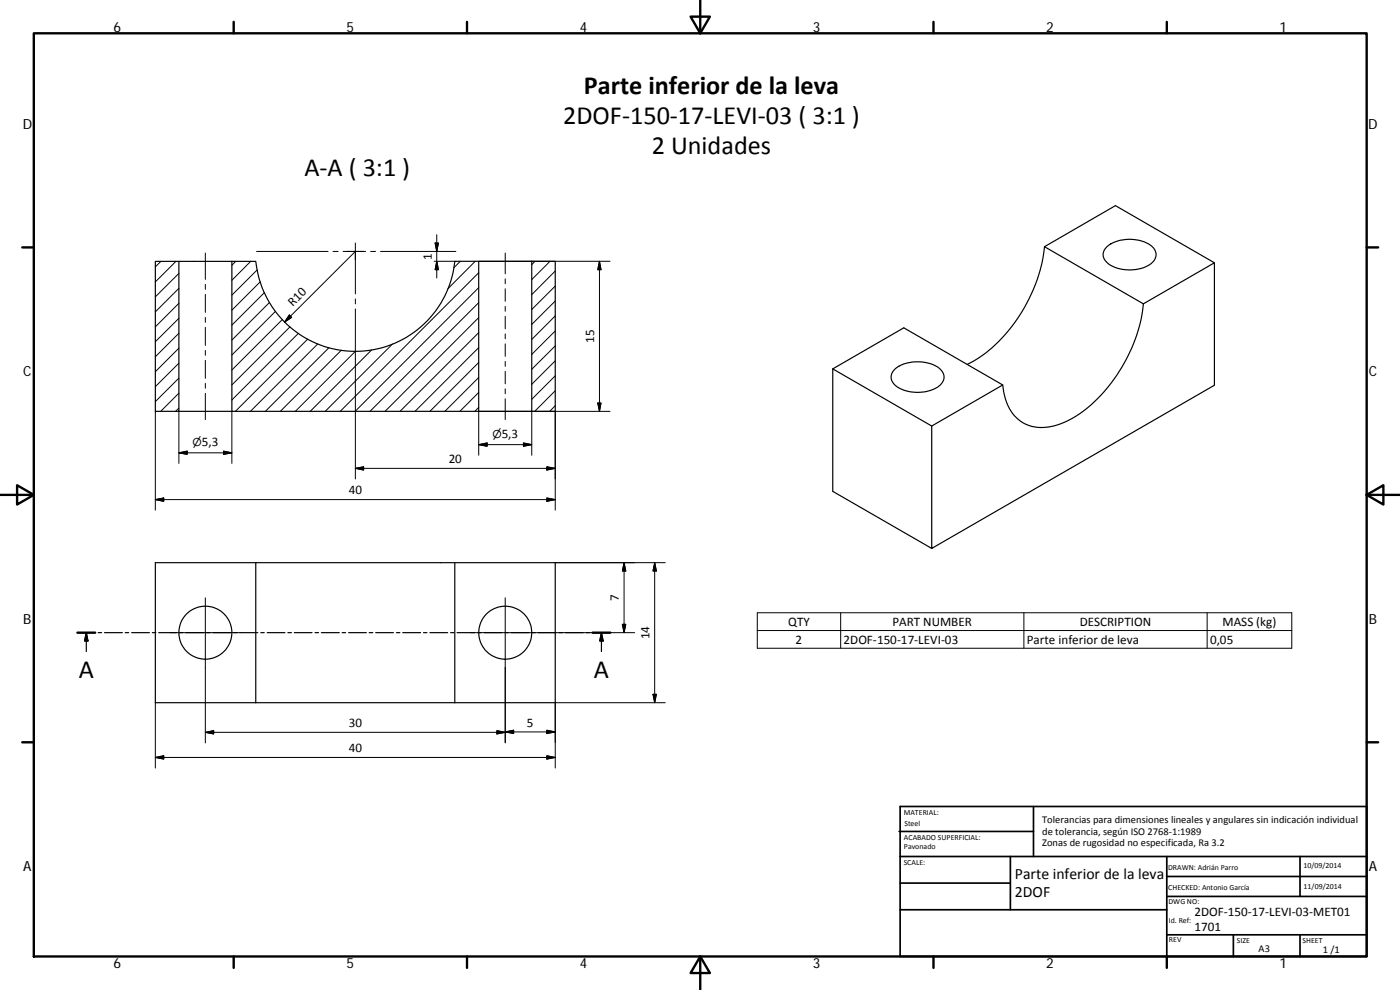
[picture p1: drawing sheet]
<svg xmlns="http://www.w3.org/2000/svg" width="420mm" height="297mm" viewBox="0 0 420 297" stroke-linecap="round" stroke-linejoin="round" font-family="sans-serif">
<g fill="none" stroke="#000" stroke-width=".36">
<path d="M46.6 78.4h7.1v45h-7.1zM53.7 78.4h15.9M69.6 78.4h7.2a30 30 0 0 0 29.8 27 30 30 0 0 0 29.9-27h7.2v45h-74.1zM143.7 78.4h15.9M159.6 78.4h7v45h-7zM313.5 74a47.5 47.5 0 0 1-20.4 33.8l-2.9 1.5M313.5 74l29.6 17.2M313.5 74l21.3-12.3 29.7 17.1M332.1 74.1a11.4 11.4 0 0 1 13.8 0 3.2 3.2 0 0 1-.8 5.3 11.7 11.7 0 0 1-13-.7 2.96 2.96 0 0 1 0-4.6zM249.9 110.7l21.3-12.3 29.7 17.1M249.9 110.7l29.7 17.1M249.9 110.7v36.7l29.7 17.1"/>
<path d="M268.5 110.8a11.5 11.5 0 0 1 13.8 0 3.2 3.2 0 0 1-.8 5.3 11.8 11.8 0 0 1-13-.7 3 3 0 0 1 0-4.6zM53.7 123.4h15.9M143.7 123.4h15.9M279.6 127.8l21.3-12.3a13.6 13.6 0 0 0 6.6 11.6 14.9 14.9 0 0 0 13.6-1.2 45.6 45.6 0 0 0 19.5-24 39.7 39.7 0 0 0 2.5-10.7l21.4-12.4v36.8l-84.9 48.9zM76.8 168.8v42M76.8 168.8h-30.2v42h30.2M76.8 168.8h89.8v42h-30.1M136.5 168.8v42M23.2 189.8h5.4M25.9 189.8v5.7M25.9 189.8l.5 2.5h-1zM29.5 189.8h1"/>
<path d="M31.4 189.8h5.3M37.6 189.8h1M39.5 189.8h5.3M45.7 189.8h1.1M47.6 189.8h5.4M53.9 189.8h1M55.8 189.8h5.3M62 189.8h1M63.9 189.8h5.3M70.1 189.8h1.1M72 189.8h5.4M78.3 189.8h1"/>
<path d="M80.2 189.8h5.3M86.4 189.8h1.1M88.3 189.8h5.4M94.5 189.8h1.1M96.4 189.8h5.4M102.7 189.8h1M104.6 189.8h5.3M110.8 189.8h1.1M112.7 189.8h5.4M119 189.8h1M120.9 189.8h5.3M127.1 189.8h1"/>
<path d="M129 189.8h5.4M135.2 189.8h1.1M137.1 189.8h5.4M143.4 189.8h1M145.3 189.8h5.3M151.5 189.8h1M153.4 189.8h5.4M159.6 189.8h1.1M161.6 189.8h5.3M167.8 189.8h1M169.7 189.8h5.3M175.9 189.8h1.1"/>
<path d="M177.8 189.8h5.4M180.5 189.8v5.7M180.5 189.8l.5 2.5h-1zM76.8 210.8h59.7"/>
<circle cx="61.6" cy="189.8" r="8"/>
<circle cx="151.6" cy="189.8" r="8"/>
</g>
<g fill="none" stroke="#000" stroke-width=".71">
<path d="M10.1 10h400.1v277h-400.1zM70.1 6.6v3.4M140.2 6.6v3.4M207.3 5h5.8l-2.9 5zM210.2 0v10M280.2 6.6v3.4M350.2 6.6v3.4M6.7 74.2h3.4M410.2 74.2h3.4M.2 148.5h9.9M5.1 145.6l5 2.9-5 2.9zM410.2 148.5l5-2.9v5.8z"/>
<path d="M410.2 148.5h9.9M23.2 189.8h5.4M177.8 189.8h5.4M6.7 222.7h3.4M410.2 222.7h3.4M70.1 287v3.4M140.2 287v3.4M210.2 287l2.9 5h-5.8zM210.2 287v10M280.2 287v3.4M350.2 287v3.4"/>
</g>
<g fill="none" stroke="#000" stroke-width=".51">
<path d="M269.8 249.5h40.4M270.1 257h140.1M270.1 242h140.1v45h-140.1zM303.2 257v16M310.2 242v15M350.2 257v30M390.2 257v12M270.1 273h80.1M270.1 265h33.1M350.2 269h60M350.2 263h60M350.2 280.5h60"/>
<path d="M370.2 280.5v6.5M390.2 280.5v6.5"/>
</g>
<path d="M25.9 189.8l.5 2.5h-1zM180.5 189.8l.5 2.5h-1z" fill="#000" stroke="#000" stroke-width=".36"/>
<g fill="none" stroke="#000" stroke-width=".3">
<path d="M48.3 78.4l-1.7 1.7M52.8 78.4l-6.2 6.2M61.6 75.9v7.9M70.7 78.4l-1.1 1.2M75.2 78.4l-5.6 5.7M77 75.4h21.5M100 75.4h1.5M103 75.4h6.7M106.6 72.9v15.3M106.6 75.4l-21.2 21.2M111.2 75.4h1.5M114.2 75.4h22.6"/>
<path d="M130.3 78.4h6.2M130.6 72.9h1l-.5 2.5zM131.1 70.4v13M131.1 78.4l.5 2.5h-1zM138.1 78.4l-1.9 2M142.6 78.4l-8.2 8.2M143.7 78.4h7.8M151.6 75.9v6.3M151.7 78.4h31.4M160.6 78.4l-1 1M165.1 78.4l-5.5 5.5M179.9 78.4v45"/>
<path d="M179.9 78.4l.5 2.5h-1zM53.7 100l-7.1 7M53.7 95.5l-7.1 7M53.7 91l-7.1 7.1M53.7 86.5l-7.1 7.1M53.7 82l-7.1 7.1M61.6 85.3v1.5M61.6 88.3v5.4M61.6 95.2v1.5M61.6 98.2v5.4M77.2 81l-7.6 7.6M78.1 84.6l-8.5 8.5"/>
<path d="M79.3 87.8l-9.7 9.8M80.9 90.7l-11.3 11.3M82.7 93.4l-13.1 13.1M84.7 95.9l-15.1 15.1M86.8 94.5l.7 .7-2.1 1.4zM87 98.1l-17.4 17.4M106.6 89.7v1.5M106.6 92.7v51M143.7 81.8l-41.6 41.6M143.7 99.8l-23.7 23.6M143.7 95.3l-28.1 28.1M143.7 90.8l-32.6 32.6"/>
<path d="M143.7 86.3l-37.1 37.1M151.6 83.7v1.5M151.6 86.7v3.7M151.6 91.9v1.5M151.6 94.9v3.8M166.6 94.8l-7 7.1M166.6 85.8l-7 7.1M166.6 81.3l-7 7.1M166.6 99.3l-7 7M166.6 90.3l-7 7M53.7 118l-5.5 5.4M53.7 113.5l-7.1 7"/>
<path d="M53.7 109l-7.1 7M53.7 104.5l-7.1 7M61.6 105.1v1.5M61.6 108.1v5.4M61.6 115v1.5M61.6 118v7.9M89.5 100l-19.9 20M92.3 101.7l-21.7 21.7M95.4 103.2l-20.2 20.2M98.7 104.3l-19.1 19.1M102.5 105.1l-18.4 18.3M106.7 105.4l-18.1 18"/>
<path d="M111.5 105l-18.4 18.4M117.8 103.2l-20.2 20.2M143.7 104.3l-19.1 19.1M143.7 117.8l-5.7 5.6M143.7 113.3l-10.2 10.1M143.7 108.8l-14.7 14.6M151.6 100.2v1.5M151.6 103.2v3.7M151.6 108.4v1.5M151.6 111.4v3.8M151.6 116.6v1.6M151.6 119.7v6.2"/>
<path d="M166.6 117.2l-6.1 6.2M166.6 112.8l-7 7M166.6 108.3l-7 7M166.6 103.8l-7 7M46.6 123.4v29.7M53.7 135.9l2.5-.5v.9zM53.7 135.9h15.9M53.7 122.4l-1 1M53.7 123.4v15.6M67.1 135.4l2.5 .5-2.5 .4zM69.6 123.4v15.6M143.7 122.2l-1.2 1.2"/>
<path d="M143.7 133.4l2.5-.5v1zM143.7 133.4h15.9M151.5 123.4h-7.8v13.2M151.7 123.4h31.4M157.1 132.9l2.5 .5-2.5 .5zM159.6 123.4v13.2M166.6 121.7l-1.6 1.7M166.6 123.4v29.7M179.4 120.9h1l-.5 2.5zM46.6 149.9l2.5-.5v1zM46.6 149.9h120M106.6 140.5l2.5-.4v.9z"/>
<path d="M106.6 140.5h60M164.1 140.1l2.5 .4-2.5 .5zM164.1 149.4l2.5 .5-2.5 .5zM61.6 179.4v43.5M151.6 179.4v43.5M166.6 168.8h33.1M187.3 168.8v21M187.3 168.8l.5 2.5h-1zM196.5 168.8v42M196.5 168.8l.5 2.5h-1zM51.2 189.8h20.9M141.2 189.8h49.3"/>
<path d="M186.8 187.3h1l-.5 2.5zM227.3 183.9h160.4v10.6h-160.4zM227.3 189.2h160.4M252.3 183.9v10.6M307.3 183.9v10.6M362.3 183.9v10.6M46.6 210.8v19.6M61.6 219.7l2.5-.5v1zM61.6 219.7h90M149.1 219.2l2.5 .5-2.5 .5zM151.6 219.6l2.5-.5v1zM151.6 219.6h15"/>
<path d="M164.1 219.1l2.5 .5-2.5 .5zM196 208.3h1l-.5 2.5zM199.7 210.8h-33.1v19.6M46.6 227.3l2.5-.5v1zM46.6 227.3h120M164.1 226.8l2.5 .5-2.5 .5z"/>
</g>
<g fill="#000" stroke="#000" stroke-width=".3">
<path d="M130.6 72.9h1l-.5 2.5zM86.8 94.5l.7 .7-2.1 1.4zM131.1 78.4l.5 2.5h-1zM179.9 78.4l.5 2.5h-1zM53.7 135.9l2.5-.5v.9zM67.1 135.4l2.5 .5-2.5 .4zM143.7 133.4l2.5-.5v1zM157.1 132.9l2.5 .5-2.5 .5zM179.4 120.9h1l-.5 2.5zM46.6 149.9l2.5-.5v1zM106.6 140.5l2.5-.4v.9zM164.1 140.1l2.5 .4-2.5 .5z"/>
<path d="M164.1 149.4l2.5 .5-2.5 .5zM187.3 168.8l.5 2.5h-1zM196.5 168.8l.5 2.5h-1zM186.8 187.3h1l-.5 2.5zM61.6 219.7l2.5-.5v1zM151.6 219.6l2.5-.5v1zM196 208.3h1l-.5 2.5zM46.6 227.3l2.5-.5v1zM149.1 219.2l2.5 .5-2.5 .5zM164.1 226.8l2.5 .5-2.5 .5zM164.1 219.1l2.5 .5-2.5 .5z"/>
</g>
<g font-size="7.9">
<text x="175.2" y="28.3">Parte inferior de la leva</text>
<text x="169" y="37.3">2DOF‐150‐17‐LEVI‐03 ( 3:1 )</text>
<text x="195.6" y="46.2">2 Unidades</text>
<text x="91.4" y="52.9">A‐A ( 3:1 )</text>
<text x="23.6" y="203.3">A</text>
<text x="178.3" y="203.3">A</text>
</g>
<g font-size="4.7">
<text x="304.6" y="263.9">Parte inferior de la leva</text>
<text x="304.6" y="269.3">2DOF</text>
</g>
<g font-size="4.2">
<text x="34" y="9.6">6</text>
<text x="104" y="9.6">5</text>
<text x="174" y="9.6">4</text>
<text x="244" y="9.6">3</text>
<text x="314" y="9.6">2</text>
<text x="384" y="9.6">1</text>
<text x="6.8" y="38.7">D</text>
<text x="410.6" y="38.7">D</text>
<text x="7" y="112.9">C</text>
<text x="410.8" y="112.9">C</text>
<text x="7" y="187.1">B</text>
<text x="410.8" y="187.1">B</text>
<text x="7" y="261.3">A</text>
<text x="410.8" y="261.3">A</text>
<text x="34" y="290.4">6</text>
<text x="104" y="290.4">5</text>
<text x="174" y="290.4">4</text>
<text x="244" y="290.4">3</text>
<text x="314" y="290.4">2</text>
<text x="384" y="290.4">1</text>
</g>
<g font-size="3.9">
<text x="129.6" y="77.9" transform="rotate(-90 129.6 77.9)">1</text>
<text x="87.9" y="92" transform="rotate(-45 87.9 92)">R10</text>
<text x="178.3" y="102.9" transform="rotate(-90 178.3 102.9)">15</text>
<text x="150.6" y="131.3">5,3</text>
<text x="60.6" y="133.7">5,3</text>
<text x="134.7" y="139">20</text>
<text x="104.7" y="148.4">40</text>
<text x="185.8" y="180.3" transform="rotate(-90 185.8 180.3)">7</text>
<text x="195" y="191.8" transform="rotate(-90 195 191.8)">14</text>
<text x="236.5" y="187.8">QTY</text>
<text x="267.8" y="187.8">PART NUMBER</text>
<text x="324" y="187.8">DESCRIPTION</text>
<text x="366.9" y="187.9">MASS (kg)</text>
<text x="238.8" y="193.1">2</text>
<text x="253.2" y="193.1">2DOF‐150‐17‐LEVI‐03</text>
<text x="308.2" y="193.2">Parte inferior de leva</text>
<text x="363.2" y="193.1">0,05</text>
<text x="104.7" y="218.1">30</text>
<text x="158.1" y="218">5</text>
<text x="104.7" y="225.7">40</text>
<text x="358.5" y="274.9">2DOF‐150‐17‐LEVI‐03‐MET01</text>
<text x="358.5" y="279.4">1701</text>
</g>
<g font-size="3.3">
<text x="147.8" y="131.3">⌀</text>
<text x="57.8" y="133.7">⌀</text>
</g>
<g font-size="3.1">
<text x="312.8" y="246.8">Tolerancias para dimensiones lineales y angulares sin indicación individual</text>
<text x="312.8" y="250.4">de tolerancia, según ISO 2768‐1:1989</text>
<text x="312.8" y="254">Zonas de rugosidad no especificada, Ra 3.2</text>
<text x="377.7" y="285.6">A3</text>
<text x="397" y="285.9">1 /1</text>
</g>
<g font-size="2.4">
<text x="271.2" y="244.4">MATERIAL:</text>
<text x="271.3" y="251.9">ACABADO SUPERFICIAL:</text>
<text x="271.4" y="247.9">Steel</text>
<text x="271.3" y="254.6">Pavonado</text>
<text x="271.2" y="259.7">SCALE:</text>
<text x="350.6" y="260.9">DRAWN: Adrián Parro</text>
<text x="391.2" y="260.6">10/09/2014</text>
<text x="350.6" y="267">CHECKED: Antonio García</text>
<text x="391.2" y="266.6">11/09/2014</text>
<text x="350.7" y="271.4">DWG NO:</text>
<text x="350.8" y="276.8">Id. Ref:</text>
<text x="350.8" y="282.8">REV</text>
<text x="371.2" y="282.9">SIZE</text>
<text x="390.9" y="282.9">SHEET</text>
</g>
</svg>
